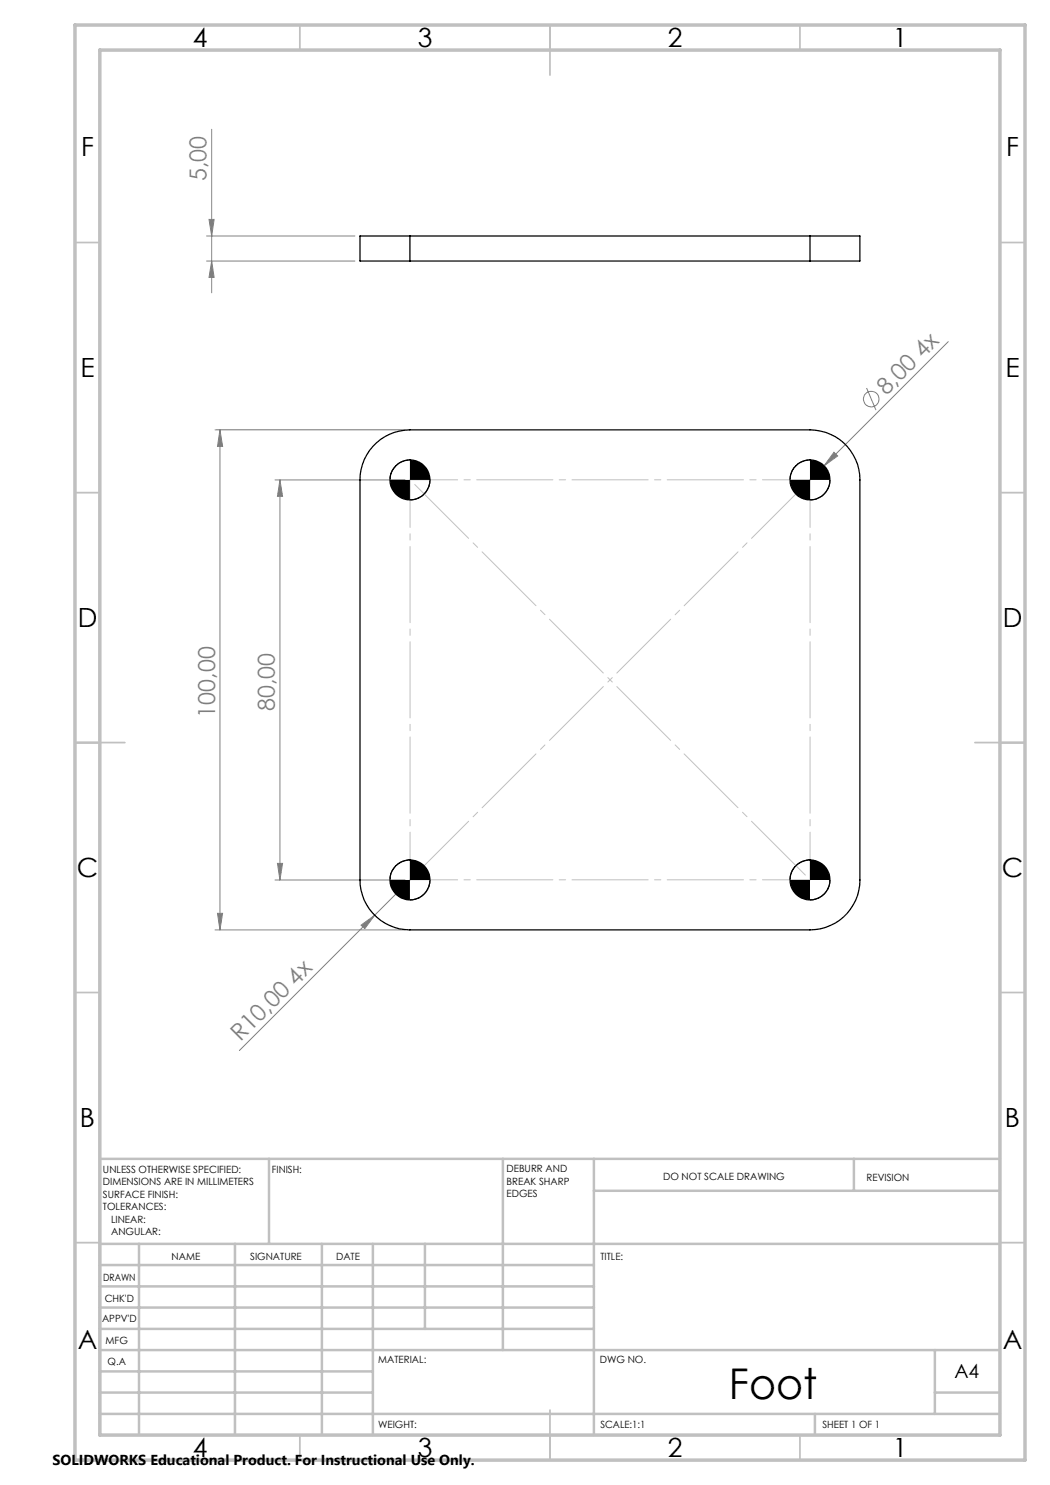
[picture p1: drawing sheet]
<svg xmlns="http://www.w3.org/2000/svg" width="210mm" height="297mm" viewBox="0 0 210 297" stroke-linecap="round" stroke-linejoin="round" font-family="sans-serif">
<g fill="none" stroke="#808080" stroke-width=".2">
<path d="M42.3 25.9v32.7M41.3 47.2h29.7M41.3 52.2h29.7M41.8 43.9h1l-.5 3.3zM42.3 52.2l.5 3.3h-1zM173.3 77.6l1.9 4.4M189.7 68.3l-30.5 30.5M43 86h38M44 86v100M44 86l.5 3.3h-1zM55 96h26M56 96l.5 3.3h-1z"/>
<path d="M56 96v80M166.8 90.4l.7 .8-2.7 2zM55 176h26M55.5 172.7h1l-.5 3.3zM82 176l-34.1 34.1M43 186h38M43.5 182.7h1l-.5 3.3zM72.2 185l2.7-1.9-1.9 2.6z"/>
<circle cx="174.3" cy="79.8" r="1.57"/>
</g>
<path d="M82 92a4 4 0 0 0-4 4M86 96a4 4 0 0 1-4 4M162 92a4 4 0 0 0-4 4M166 96a4 4 0 0 1-4 4M82 172a4 4 0 0 0-4 4M86 176a4 4 0 0 1-4 4M162 172a4 4 0 0 0-4 4M166 176a4 4 0 0 1-4 4" fill="none" stroke="#000" stroke-width=".2"/>
<path d="M82 96l80 80M162 96l-80 80" fill="none" stroke="#c0c0c0" stroke-width=".2" stroke-dasharray="15.2 1.3 1.3 1.3" stroke-dashoffset="-1.3"/>
<path d="M82 96h80M82 96v80M162 96v80M82 176h80" fill="none" stroke="#c0c0c0" stroke-width=".2" stroke-dasharray="15.2 1.3 1.3 1.3" stroke-dashoffset="5.7"/>
<g fill="none" stroke="#c0c0c0" stroke-width=".35">
<path d="M60 5v5M110 5v10M160 5v5M15 48.5h5M200 48.5h5M15 98.5h5M200 98.5h5M15 148.5h10M195 148.5h10M15 198.5h5M200 198.5h5M15 248.5h5"/>
<path d="M200 248.5h5M60 287v5M110 282v10M160 287v5"/>
</g>
<g fill="none" stroke="#c0c0c0" stroke-width=".5">
<path d="M53.8 231.8v17M100.6 231.8v38.2M118.8 231.8v55.2M118.8 238.2h81.2M170.8 231.8v6.4M200 231.8h-180v55.2M20 248.8h180M20 257.3h98.8M20 253h98.8M27.8 248.8v38.2M47 248.8v38.2M64.4 248.8v38.2"/>
<path d="M74.6 248.8v38.2M85 248.8v17M20 265.8h98.8M20 261.5h98.8M20 278.5h54.6M20 274.3h54.6M20 270h180M187 278.5h13M187 270v12.8M20 282.8h180M163 282.8v4.2"/>
</g>
<path d="M15 5h190v287h-190zM20 10h180v277h-180z" fill="none" stroke="#c0c0c0" stroke-width=".7"/>
<path d="M158 96a4 4 0 0 0 4 4v-4zM162 92v4h4a4 4 0 0 0-4-4zM158 176a4 4 0 0 0 4 4v-4zM162 172v4h4a4 4 0 0 0-4-4zM78 176a4 4 0 0 0 4 4v-4zM82 172v4h4a4 4 0 0 0-4-4zM78 96a4 4 0 0 0 4 4v-4zM82 92v4h4a4.1 4.1 0 0 0-4-4z" fill="#000"/>
<g fill="#808080">
<path d="M72.2 185l2.7-1.9-1.9 2.6z"/>
<path d="M166.8 90.4l.7 .8-2.7 2z"/>
<path d="M56 96l.5 3.3h-1zM55.5 172.7h1l-.5 3.3z"/>
<path d="M41.8 43.9h1l-.5 3.3zM42.3 52.2l.5 3.3h-1zM44 86l.5 3.3h-1zM43.5 182.7h1l-.5 3.3z"/>
</g>
<g fill="none" stroke="#000" stroke-width=".25">
<path d="M82 47.2h-10v5h10M82 47.2v5M82 47.2h80M82 52.2h80M162 47.2h10v5h-10M162 47.2v5M74.6 89.3a10.1 10.1 0 0 1 7.4-3.3h80a10 10 0 0 1 10 10v80a10 10 0 0 1-10 10h-80a10 10 0 0 1-10-10v-80a10 10 0 0 1 2.6-6.7z"/>
<circle cx="82" cy="96" r="4"/>
<circle cx="162" cy="96" r="4"/>
<circle cx="82" cy="176" r="4"/>
<circle cx="162" cy="176" r="4"/>
</g>
<text font-size="8.5" x="145.8" y="279.7">Foot</text>
<g font-size="5.3">
<text x="38.5" y="9.5">4</text>
<text x="83.5" y="9.5">3</text>
<text x="133.6" y="9.5">2</text>
<text x="178.6" y="9.5">1</text>
<text x="16.2" y="31.2">F</text>
<text x="201.2" y="31.2">F</text>
<text x="16.1" y="75.5">E</text>
<text x="201.1" y="75.5">E</text>
<text x="15.5" y="125.5">D</text>
<text x="200.5" y="125.5">D</text>
<text x="15.4" y="175.5">C</text>
<text x="200.4" y="175.5">C</text>
<text x="16" y="225.5">B</text>
<text x="201" y="225.5">B</text>
<text x="15.5" y="269.7">A</text>
<text x="200.5" y="269.7">A</text>
<text x="38.5" y="291.5">4</text>
<text x="83.5" y="291.5">3</text>
<text x="133.6" y="291.5">2</text>
<text x="178.6" y="291.5">1</text>
</g>
<g font-size="4.7" fill="#808080">
<text x="41.3" y="36.2" transform="rotate(-90 41.3 36.2)">5,00</text>
<text x="177.3" y="79.2" transform="rotate(-45 177.3 79.2)">8,00 4x</text>
<text x="43" y="143.5" transform="rotate(-90 43 143.5)">100,00</text>
<text x="55" y="142.2" transform="rotate(-90 55 142.2)">80,00</text>
<text x="48.1" y="208.5" transform="rotate(-45 48.1 208.5)">R10,00 4x</text>
</g>
<text font-size="3.9" x="190.9" y="275.5">A4</text>
<text font-size="2.9" x="10.5" y="292.9">SOLIDWORKS Educational Product. For Instructional Use Only.</text>
<g font-size="2">
<text x="20.6" y="234.6">UNLESS OTHERWISE SPECIFIED:</text>
<text x="20.6" y="237.1">DIMENSIONS ARE IN MILLIMETERS</text>
<text x="20.6" y="239.6">SURFACE FINISH:</text>
<text x="54.4" y="234.6">FINISH:</text>
<text x="101.3" y="234.5">DEBURR AND</text>
<text x="101.3" y="237">BREAK SHARP</text>
<text x="101.3" y="239.5">EDGES</text>
<text x="132.6" y="236">DO NOT SCALE DRAWING</text>
<text x="173.3" y="236.2">REVISION</text>
<text x="20.6" y="242.1">TOLERANCES:</text>
<text x="22.2" y="244.6">LINEAR:</text>
<text x="22.2" y="247.1">ANGULAR:</text>
<text x="34.3" y="252">NAME</text>
<text x="50" y="251.9">SIGNATURE</text>
<text x="67.2" y="251.9">DATE</text>
<text x="120.1" y="251.9">TITLE:</text>
<text x="20.6" y="256.1">DRAWN</text>
<text x="20.9" y="260.3">CHK'D</text>
<text x="20.4" y="264.4">APPV'D</text>
<text x="21.1" y="268.8">MFG</text>
<text x="21.5" y="273">Q.A</text>
<text x="75.6" y="272.5">MATERIAL:</text>
<text x="120" y="272.5">DWG NO.</text>
<text x="75.6" y="285.5">WEIGHT:</text>
<text x="120.1" y="285.6">SCALE:1:1</text>
<text x="164.5" y="285.6">SHEET 1 OF 1</text>
</g>
</svg>
